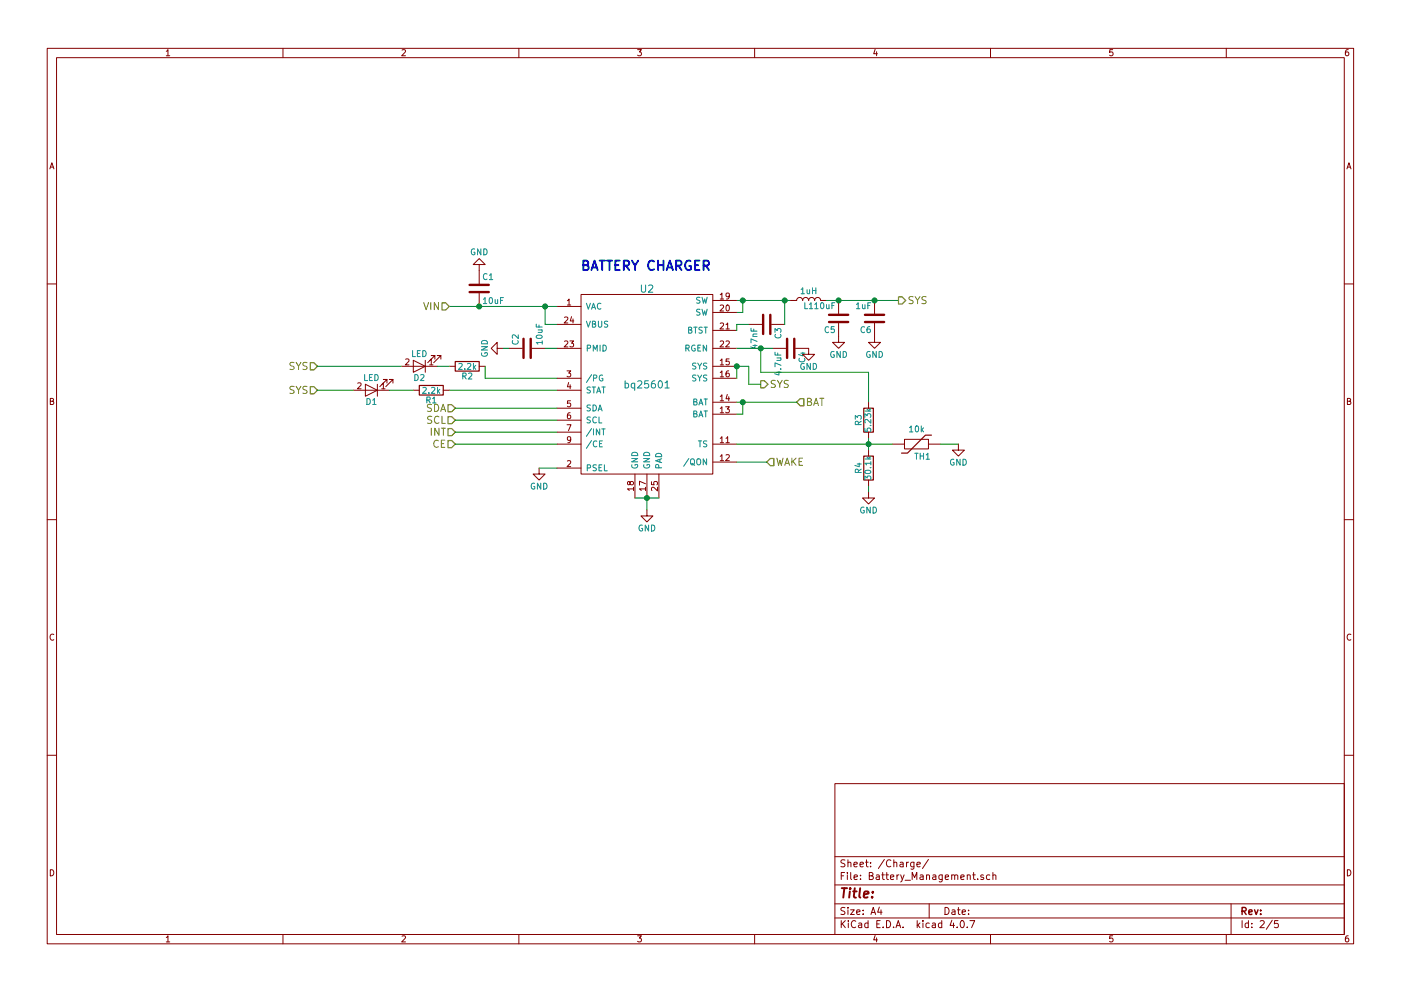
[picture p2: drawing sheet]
EESchema Schematic File Version 2
LIBS:power
LIBS:device
LIBS:transistors
LIBS:conn
LIBS:linear
LIBS:regul
LIBS:74xx
LIBS:cmos4000
LIBS:adc-dac
LIBS:memory
LIBS:xilinx
LIBS:microcontrollers
LIBS:dsp
LIBS:microchip
LIBS:analog_switches
LIBS:motorola
LIBS:texas
LIBS:intel
LIBS:audio
LIBS:interface
LIBS:digital-audio
LIBS:philips
LIBS:display
LIBS:cypress
LIBS:siliconi
LIBS:opto
LIBS:atmel
LIBS:contrib
LIBS:valves
LIBS:Arduino_Nano-cache
LIBS:texas_charge
LIBS:texas_dcdc
LIBS:18650
LIBS:temp_sensors
LIBS:node-cache
EELAYER 25 0
EELAYER END
$Descr A4 11693 8268
encoding utf-8
Sheet 2 5
Title ""
Date ""
Rev ""
Comp ""
Comment1 ""
Comment2 ""
Comment3 ""
Comment4 ""
$EndDescr
$Comp
L bq25601 U2
U 1 1
P 5400 3200
F 0 "U2" H 5400 4000 60  0000 C CNN
F 1 "bq25601" H 5400 3200 60  0000 C CNN
F 2 "Housings_DFN_QFN:QFN-24-1EP_4x4mm_Pitch0.5mm" H 5400 3200 60  0001 C CNN
F 3 "http://www.ti.com/lit/ds/symlink/bq25601.pdf" H 5400 3200 60  0001 C CNN
	1    5400 3200
	1    0    0    -1  
$EndComp
$Comp
L GND #PWR011
U 1 1
P 5400 4250
F 0 "#PWR011" H 5400 4000 50  0001 C CNN
F 1 "GND" H 5400 4100 50  0000 C CNN
F 2 "" H 5400 4250 50  0001 C CNN
F 3 "" H 5400 4250 50  0001 C CNN
	1    5400 4250
	1    0    0    -1  
$EndComp
Wire Wire Line
	5300 4150 5500 4150
Connection ~ 5400 4150
Wire Wire Line
	5400 4150 5400 4250
Text HLabel 3800 3400 0    60   Input ~ 0
SDA
Text HLabel 3800 3500 0    60   Input ~ 0
SCL
Text HLabel 3800 3600 0    60   Input ~ 0
INT
Wire Wire Line
	3800 3400 4650 3400
Wire Wire Line
	3800 3500 4650 3500
Wire Wire Line
	3800 3600 4650 3600
$Comp
L LED D1
U 1 1
P 3100 3250
F 0 "D1" H 3100 3350 50  0000 C CNN
F 1 "LED" H 3100 3150 50  0000 C CNN
F 2 "LEDs:LED_0603" H 3100 3250 50  0001 C CNN
F 3 "" H 3100 3250 50  0001 C CNN
	1    3100 3250
	-1   0    0    1   
$EndComp
$Comp
L LED D2
U 1 1
P 3500 3050
F 0 "D2" H 3500 3150 50  0000 C CNN
F 1 "LED" H 3500 2950 50  0000 C CNN
F 2 "LEDs:LED_0603" H 3500 3050 50  0001 C CNN
F 3 "" H 3500 3050 50  0001 C CNN
	1    3500 3050
	-1   0    0    1   
$EndComp
Wire Wire Line
	3750 3250 4650 3250
Wire Wire Line
	4050 3150 4650 3150
$Comp
L R R2
U 1 1
P 3900 3050
F 0 "R2" V 3980 3050 50  0000 C CNN
F 1 "2.2k" V 3900 3050 50  0000 C CNN
F 2 "Resistors_SMD:R_0603" V 3830 3050 50  0001 C CNN
F 3 "" H 3900 3050 50  0001 C CNN
	1    3900 3050
	0    1    1    0   
$EndComp
Wire Wire Line
	3750 3050 3650 3050
$Comp
L R R1
U 1 1
P 3600 3250
F 0 "R1" V 3680 3250 50  0000 C CNN
F 1 "2.2k" V 3600 3250 50  0000 C CNN
F 2 "Resistors_SMD:R_0603" V 3530 3250 50  0001 C CNN
F 3 "" H 3600 3250 50  0001 C CNN
	1    3600 3250
	0    1    1    0   
$EndComp
Wire Wire Line
	3250 3250 3450 3250
Text HLabel 6350 3200 2    60   Output ~ 0
SYS
Wire Wire Line
	6150 3050 6150 3150
Connection ~ 6150 3050
$Comp
L C C4
U 1 1
P 6600 2900
F 0 "C4" H 6625 3000 50  0000 L CNN
F 1 "4.7uF" H 6625 2800 50  0000 L CNN
F 2 "Capacitors_SMD:C_0603" H 6638 2750 50  0001 C CNN
F 3 "" H 6600 2900 50  0001 C CNN
	1    6600 2900
	0    1    1    0   
$EndComp
$Comp
L GND #PWR012
U 1 1
P 6750 2900
F 0 "#PWR012" H 6750 2650 50  0001 C CNN
F 1 "GND" H 6750 2750 50  0000 C CNN
F 2 "" H 6750 2900 50  0001 C CNN
F 3 "" H 6750 2900 50  0001 C CNN
	1    6750 2900
	1    0    0    -1  
$EndComp
$Comp
L C C3
U 1 1
P 6400 2700
F 0 "C3" H 6425 2800 50  0000 L CNN
F 1 "47nF" H 6425 2600 50  0000 L CNN
F 2 "Capacitors_SMD:C_0603" H 6438 2550 50  0001 C CNN
F 3 "" H 6400 2700 50  0001 C CNN
	1    6400 2700
	0    1    1    0   
$EndComp
Wire Wire Line
	6150 2750 6150 2700
Wire Wire Line
	6150 2700 6250 2700
Wire Wire Line
	6150 2600 6200 2600
Wire Wire Line
	6200 2600 6200 2500
Wire Wire Line
	6150 2500 6600 2500
Wire Wire Line
	6550 2500 6550 2700
Connection ~ 6200 2500
$Comp
L C C5
U 1 1
P 7000 2650
F 0 "C5" H 7025 2750 50  0000 L CNN
F 1 "10uF" H 7025 2550 50  0000 L CNN
F 2 "Capacitors_SMD:C_0805" H 7038 2500 50  0001 C CNN
F 3 "" H 7000 2650 50  0001 C CNN
	1    7000 2650
	-1   0    0    1   
$EndComp
$Comp
L L L1
U 1 1
P 6750 2500
F 0 "L1" V 6700 2500 50  0000 C CNN
F 1 "1uH" V 6825 2500 50  0000 C CNN
F 2 "EATON_Inductors:DR73" H 6750 2500 50  0001 C CNN
F 3 "http://www.cooperindustries.com/content/dam/public/bussmann/Electronics/Resources/product-datasheets/Bus_Elx_DS_4315_DR_Series.pdf" H 6750 2500 50  0001 C CNN
	1    6750 2500
	0    -1   -1   0   
$EndComp
Connection ~ 6550 2500
Wire Wire Line
	6900 2500 7500 2500
Text HLabel 7500 2500 2    60   Output ~ 0
SYS
Connection ~ 7000 2500
$Comp
L GND #PWR013
U 1 1
P 7000 2800
F 0 "#PWR013" H 7000 2550 50  0001 C CNN
F 1 "GND" H 7000 2650 50  0000 C CNN
F 2 "" H 7000 2800 50  0001 C CNN
F 3 "" H 7000 2800 50  0001 C CNN
	1    7000 2800
	1    0    0    -1  
$EndComp
Text HLabel 6650 3350 2    60   Input ~ 0
BAT
Wire Wire Line
	6150 3450 6200 3450
Wire Wire Line
	6200 3450 6200 3350
Wire Wire Line
	6150 3350 6650 3350
Connection ~ 6200 3350
Text HLabel 6400 3850 2    60   Input ~ 0
WAKE
Wire Wire Line
	6150 3850 6400 3850
$Comp
L C C2
U 1 1
P 4400 2900
F 0 "C2" H 4425 3000 50  0000 L CNN
F 1 "10uF" H 4425 2800 50  0000 L CNN
F 2 "Capacitors_SMD:C_0805" H 4438 2750 50  0001 C CNN
F 3 "" H 4400 2900 50  0001 C CNN
	1    4400 2900
	0    -1   -1   0   
$EndComp
$Comp
L GND #PWR014
U 1 1
P 4200 2900
F 0 "#PWR014" H 4200 2650 50  0001 C CNN
F 1 "GND" H 4200 2750 50  0000 C CNN
F 2 "" H 4200 2900 50  0001 C CNN
F 3 "" H 4200 2900 50  0001 C CNN
	1    4200 2900
	0    1    1    0   
$EndComp
Wire Wire Line
	4200 2900 4250 2900
Wire Wire Line
	4550 2900 4650 2900
Text HLabel 2650 3250 0    60   Input ~ 0
SYS
Wire Wire Line
	2650 3250 2950 3250
Text HLabel 2650 3050 0    60   Input ~ 0
SYS
Wire Wire Line
	2650 3050 3350 3050
Wire Wire Line
	4050 3050 4050 3150
$Comp
L C C6
U 1 1
P 7300 2650
F 0 "C6" H 7325 2750 50  0000 L CNN
F 1 "1uF" H 7325 2550 50  0000 L CNN
F 2 "Capacitors_SMD:C_0603" H 7338 2500 50  0001 C CNN
F 3 "" H 7300 2650 50  0001 C CNN
	1    7300 2650
	-1   0    0    1   
$EndComp
Connection ~ 7300 2500
$Comp
L GND #PWR015
U 1 1
P 7300 2800
F 0 "#PWR015" H 7300 2550 50  0001 C CNN
F 1 "GND" H 7300 2650 50  0000 C CNN
F 2 "" H 7300 2800 50  0001 C CNN
F 3 "" H 7300 2800 50  0001 C CNN
	1    7300 2800
	1    0    0    -1  
$EndComp
Text HLabel 3800 3700 0    60   Input ~ 0
CE
Wire Wire Line
	3800 3700 4650 3700
Wire Wire Line
	4650 2700 4550 2700
Wire Wire Line
	4550 2700 4550 2550
Wire Wire Line
	3750 2550 4650 2550
$Comp
L C C1
U 1 1
P 4000 2400
F 0 "C1" H 4025 2500 50  0000 L CNN
F 1 "10uF" H 4025 2300 50  0000 L CNN
F 2 "Capacitors_SMD:C_0805" H 4038 2250 50  0001 C CNN
F 3 "" H 4000 2400 50  0001 C CNN
	1    4000 2400
	1    0    0    -1  
$EndComp
Connection ~ 4550 2550
Text HLabel 3750 2550 0    60   Input ~ 0
VIN
Connection ~ 4000 2550
$Comp
L GND #PWR016
U 1 1
P 4000 2250
F 0 "#PWR016" H 4000 2000 50  0001 C CNN
F 1 "GND" H 4000 2100 50  0000 C CNN
F 2 "" H 4000 2250 50  0001 C CNN
F 3 "" H 4000 2250 50  0001 C CNN
	1    4000 2250
	-1   0    0    1   
$EndComp
Text Notes 4850 2250 0    79   ~ 16
BATTERY CHARGER
$Comp
L Thermistor TH1
U 1 1
P 7650 3700
F 0 "TH1" V 7750 3750 50  0000 C CNN
F 1 "10k" V 7550 3700 50  0000 C BNN
F 2 "Pin_Headers:Pin_Header_Straight_1x02_Pitch2.54mm" H 7650 3700 50  0001 C CNN
F 3 "https://www.digikey.com/product-detail/en/murata-electronics-north-america/NXFT15XH103FA2B050/490-5629-ND/2533820" H 7650 3700 50  0001 C CNN
	1    7650 3700
	0    1    1    0   
$EndComp
Wire Wire Line
	6150 3700 7450 3700
$Comp
L R R3
U 1 1
P 7250 3500
F 0 "R3" V 7330 3500 50  0000 C CNN
F 1 "5.23k" V 7250 3500 50  0000 C CNN
F 2 "Resistors_SMD:R_0603" V 7180 3500 50  0001 C CNN
F 3 "" H 7250 3500 50  0001 C CNN
	1    7250 3500
	-1   0    0    1   
$EndComp
$Comp
L R R4
U 1 1
P 7250 3900
F 0 "R4" V 7330 3900 50  0000 C CNN
F 1 "30.1k" V 7250 3900 50  0000 C CNN
F 2 "Resistors_SMD:R_0603" V 7180 3900 50  0001 C CNN
F 3 "" H 7250 3900 50  0001 C CNN
	1    7250 3900
	-1   0    0    1   
$EndComp
Wire Wire Line
	7250 3650 7250 3750
Connection ~ 7250 3700
$Comp
L GND #PWR017
U 1 1
P 7250 4100
F 0 "#PWR017" H 7250 3850 50  0001 C CNN
F 1 "GND" H 7250 3950 50  0000 C CNN
F 2 "" H 7250 4100 50  0001 C CNN
F 3 "" H 7250 4100 50  0001 C CNN
	1    7250 4100
	1    0    0    -1  
$EndComp
Wire Wire Line
	7250 4100 7250 4050
Wire Wire Line
	6150 3050 6250 3050
Wire Wire Line
	6250 3050 6250 3200
Wire Wire Line
	6250 3200 6350 3200
Wire Wire Line
	6150 2900 6450 2900
Wire Wire Line
	6350 2900 6350 3100
Wire Wire Line
	6350 3100 7250 3100
Wire Wire Line
	7250 3100 7250 3350
Connection ~ 6350 2900
$Comp
L GND #PWR018
U 1 1
P 8000 3700
F 0 "#PWR018" H 8000 3450 50  0001 C CNN
F 1 "GND" H 8000 3550 50  0000 C CNN
F 2 "" H 8000 3700 50  0001 C CNN
F 3 "" H 8000 3700 50  0001 C CNN
	1    8000 3700
	1    0    0    -1  
$EndComp
Wire Wire Line
	7850 3700 8000 3700
$Comp
L GND #PWR019
U 1 1
P 4500 3900
F 0 "#PWR019" H 4500 3650 50  0001 C CNN
F 1 "GND" H 4500 3750 50  0000 C CNN
F 2 "" H 4500 3900 50  0001 C CNN
F 3 "" H 4500 3900 50  0001 C CNN
	1    4500 3900
	1    0    0    -1  
$EndComp
Wire Wire Line
	4500 3900 4650 3900
$EndSCHEMATC
